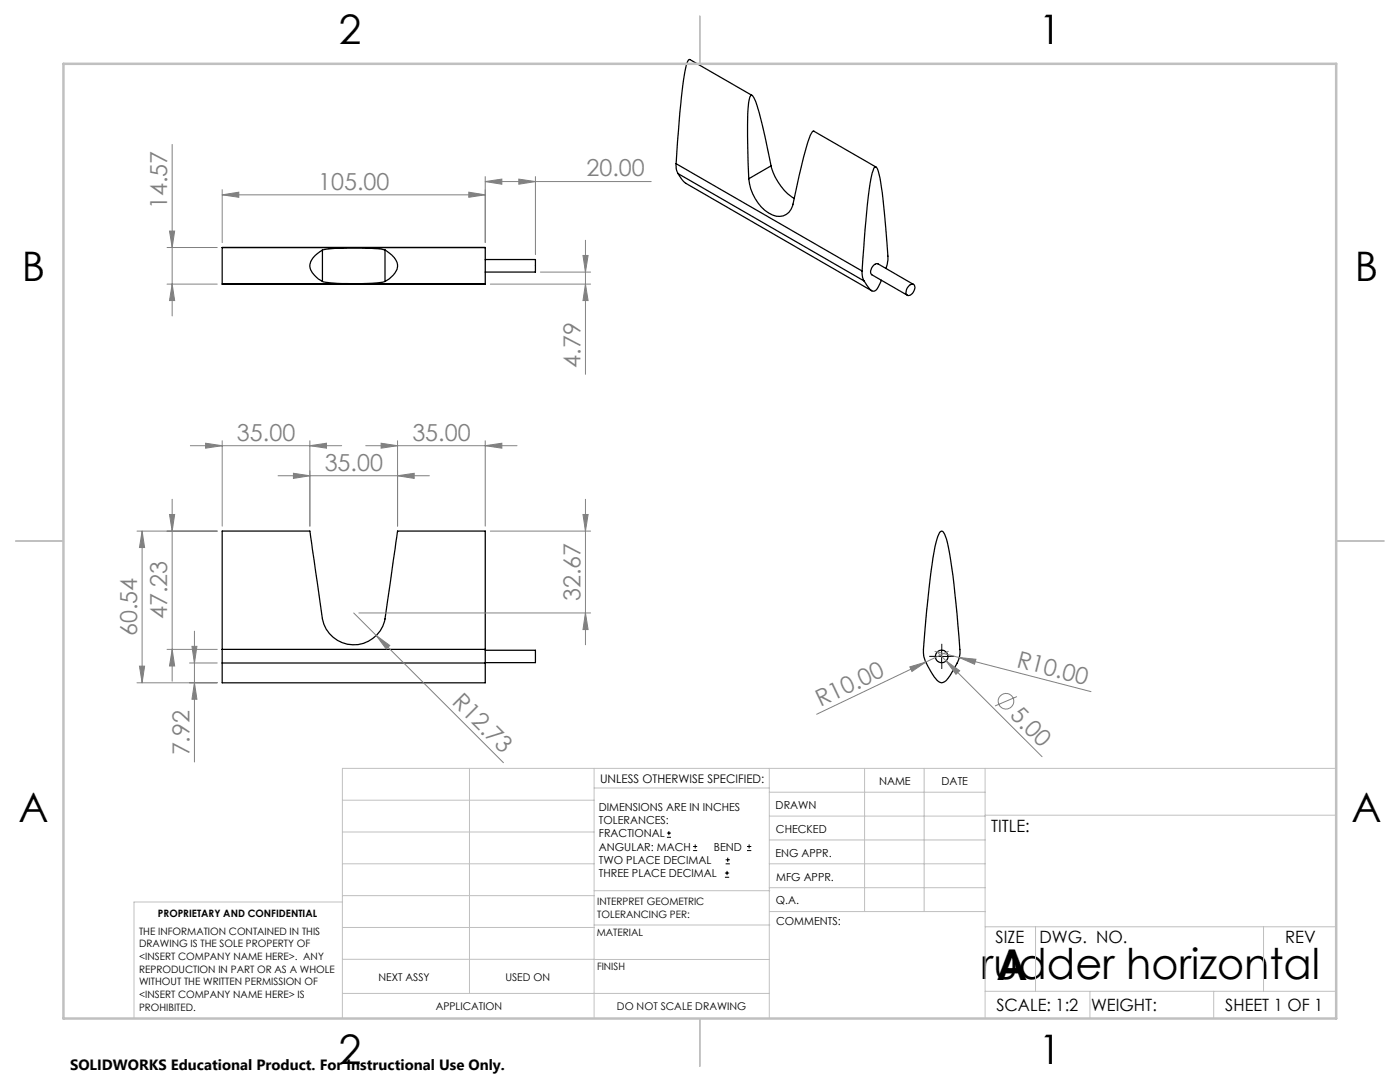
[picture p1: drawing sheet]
<svg xmlns="http://www.w3.org/2000/svg" width="279mm" height="216mm" viewBox="0 0 279 216" stroke-linecap="round" stroke-linejoin="round" font-family="sans-serif">
<g fill="none" stroke="#000" stroke-width=".25">
<path d="M150.1 19l-12.4-7.1a1.08 1.08 0 0 0-.8 1.2l-.9 6.2-1.1 13.4M134.9 32.7a2.95 2.95 0 0 0 .4 1.9M134.9 32.7l37.1 21.4M135.3 34.6l.7 1.1 .9 .9 37.1 21.4M135.3 34.6l37.1 21.5M153.9 33.1a11.2 11.2 0 0 0 4.6 6.5M153.9 33.1l-.2-.9a99 99 0 0 0-2.9-12l-.3-.6a.6 .6 0 0 0-.6-.6l-.3 .4-.1 .5a90.9 90.9 0 0 0-.1 15.8M153.9 33.1l-4.5 2.6M174.8 33.3l-12.4-7.2-.2 .1a6.8 6.8 0 0 0-1.3 3.3l-2 8.5a7.7 7.7 0 0 1-1.5 4.4 3.1 3.1 0 0 1-4 .1 9.2 9.2 0 0 1-4-6.8M44.3 49.4h52.5v7.3h-52.5zM64.3 49.9a45.4 45.4 0 0 1 12.5 0M64.3 49.9a4.1 4.1 0 0 0-2.5 3.1v.2a4.2 4.2 0 0 0 2.5 3"/>
<path d="M64.3 56.2a42.7 42.7 0 0 0 12.5 0M64.3 49.9v6.3M76.8 49.9a4.1 4.1 0 0 1 2.5 3.1v.1a3.4 3.4 0 0 1-1.7 2.6l-.8 .5M76.8 49.9v6.3M96.8 51.8h10.1v2.5h-10.1M172 54.1l.2 1.3 .2 .7M175.9 55.9a3.6 3.6 0 0 1-1.5 2.2 2.43 2.43 0 0 1-1.7-1.6l-.3-.4M176.8 53.6l.4-1.6a125.9 125.9 0 0 0-1.9-17.8l-.2-.6-.4-.3a2.23 2.23 0 0 0-.7 1.7l-.9 5.8-1.1 13.3M181.4 57.1a.69 .69 0 0 1 1-.3 .69 .69 0 0 1 .1 1 1.14 1.14 0 0 1-1.5 1 1.38 1.38 0 0 1 .4-1.7zM182.3 56.8l-7-4.1a1.5 1.5 0 0 0-1.5 1.8l.1 .3 7.2 4.1M187.6 106.2l.3-.2 .3 .1a9 9 0 0 1 1.3 4.4 197.9 197.9 0 0 1 2.1 20.1 13.5 13.5 0 0 1-3.1 5.4 1.28 1.28 0 0 1-1.8-.6l-.9-1.3a7.1 7.1 0 0 1-1.5-4.5l.6-7.7a89.3 89.3 0 0 1 2.2-14.8zM44.3 129.6v-23.6h17.5l2.5 17.5a6.4 6.4 0 0 0 6.3 5.2 6.4 6.4 0 0 0 6.2-5.2l2.5-17.5h17.5v23.6"/>
<path d="M44.3 129.6v2.7M44.3 132.3v3.9h52.5v-3.9M44.3 129.6h52.5M44.3 132.3h52.5M96.8 129.6v2.7M96.8 129.8h10.1v2.4h-10.1"/>
<circle cx="187.9" cy="131" r="1.25"/>
</g>
<g fill="none" stroke="#808080" stroke-width=".2">
<path d="M34.4 28.8v34.2M44.3 38.9l3.4-.6v1.1zM44.3 37.9v10.5M44.3 38.9h52.5M93.6 38.3l3.2 .6-3.2 .5zM96.8 36.2l3.4-.5v1.1zM96.8 35.2v13.2M96.8 36.2h33.2M103.5 35.7l3.4 .5-3.4 .6zM106.9 35.2v15.6M33.3 56.7h10.1M33.3 49.4h10.1"/>
<path d="M33.8 46.1h1.1l-.5 3.3zM34.4 56.7l.5 3.3h-1.1zM97.9 56.7h20M107.8 54.3h10.1M116.3 51h1.1l-.6 3.3zM116.8 56.7l.6 3.3h-1.1zM116.8 47.9v26.8M34.4 99.6v36.3M38 88.9h30.2M41 88.4l3.3 .5-3.3 .5zM44.3 87.9v17.1M55.5 94.9h30.2"/>
<path d="M58.6 94.4l3.2 .5-3.2 .6zM61.8 88.9l3.4-.5v1zM61.8 87.9v17.1M73 88.9h30.2M76.1 88.4l3.2 .5-3.2 .5zM79.3 94.9l3.4-.5v1.1zM79.3 87.9v17.1M96.8 88.9l3.4-.5v1zM96.8 87.9v17.1M116.8 99.6v29.1M27.3 106h16.1M28.4 106l.5 3.3h-1.1z"/>
<path d="M28.4 106v30.2M33.8 102.7h1.1l-.5 3.3zM97.9 106h20M116.3 102.7h1.1l-.6 3.3zM27.3 136.2h16.1M27.8 132.9h1.1l-.5 3.3zM33.3 129.6h10.1M34.4 129.6l.5 3.3h-1.1zM37.8 132.3h5.6M38.3 129h1l-.5 3.3zM38.8 136.2l.5 3.3h-1zM38.8 125.9v26.1"/>
<path d="M70.6 122.3l29.9 29.9M71.6 122.3h46.3M75.1 126.8l2.7 2-.7 .7zM116.8 122.3l.6 3.3h-1.1zM181.6 133.1l3.1-1-2.7 1.9zM186.6 130l31.1 8M187 130.1l1.8 1.8M188.8 131.9l2.7 1.9-.7 .7zM188.8 131.9l19.2 19.1M189.3 130l-26.3 12.5M191.4 131.2l3.4 .4-.3 .9zM203 139l-4.4 1.9"/>
<circle cx="200.8" cy="139.9" r="1.56"/>
</g>
<g fill="none" stroke="#000" stroke-width=".2">
<path d="M186.7 131h2.5M187.9 129.8v2.4M133.1 167.1h.8M133.1 166.2h.8M133.5 165.8v.9M138.3 169.7h.8M138.3 168.9h.8M138.7 168.5v.8M144.7 175h.8M144.7 174.2h.8M144.8 172.4h.9M144.8 171.6h.9"/>
<path d="M145.1 173.8v.8M145.2 171.1v.9M149.1 169.7h.8M149.1 168.9h.8M149.5 168.5v.8"/>
</g>
<path d="M186.7 131h-1.2M188 129.7v-1.2M188 132.2v1.3M189.2 131h1.3" fill="none" stroke="#000" stroke-width=".2" stroke-dasharray="15.2 1.3 1.3 1.3" stroke-linecap="butt"/>
<g fill="none" stroke="#c0c0c0" stroke-width=".2">
<path d="M68.3 159.7h50.3M93.7 153.3v44.9M118.6 153.3v49.9M118.6 157.2h34.9M153.5 153.3v49.9M153.5 158.1h43.1M172.5 153.3v28.6M184.4 153.3v28.6M196.6 153.3v49.9M266.7 153.3h-198.4v49.9M68.3 178.7h50.3M68.3 172.4h50.3"/>
<path d="M68.3 166h50.3M68.3 180h-41.6v23.2M118.6 177.7h35M153.5 167.6h43.1M153.5 162.8h43.1M153.5 172.4h43.1M153.5 177.1h43.1M196.6 162.7h70.1M68.3 198.2h85.2M68.3 191.4l85.2 .1M68.3 185.1h50.3M118.6 184.6h35"/>
<path d="M153.6 181.9h43M196.6 197.8h70.1M196.6 184.9h70.1M206.7 184.9v12.9M217.5 197.8v5.4M242.2 197.8v5.4M252.2 184.9v12.9"/>
</g>
<path d="M139.7 3.2v9.5M3.1 107.9h9.6M266.7 107.9h9.5M139.7 203.2v9.6" fill="none" stroke="#c0c0c0" stroke-width=".25"/>
<path d="M12.7 12.7h254v190.5h-254z" fill="none" stroke="#c0c0c0" stroke-width=".5"/>
<g fill="#808080">
<path d="M181.6 133.1l3.1-1-2.7 1.9z"/>
<path d="M191.4 131.2l3.4 .4-.3 .9z"/>
<path d="M61.8 88.9l3.4-.5v1zM41 88.4l3.3 .5-3.3 .5zM96.8 88.9l3.4-.5v1zM76.1 88.4l3.2 .5-3.2 .5zM103.5 35.7l3.4 .5-3.4 .6zM96.8 36.2l3.4-.5v1.1z"/>
<path d="M58.6 94.4l3.2 .5-3.2 .6zM79.3 94.9l3.4-.5v1.1z"/>
<path d="M44.3 38.9l3.4-.6v1.1zM93.6 38.3l3.2 .6-3.2 .5z"/>
<path d="M27.8 132.9h1.1l-.5 3.3zM28.4 106l.5 3.3h-1.1zM38.8 136.2l.5 3.3h-1zM38.3 129h1l-.5 3.3zM34.4 129.6l.5 3.3h-1.1zM33.8 102.7h1.1l-.5 3.3zM116.8 122.3l.6 3.3h-1.1zM116.3 102.7h1.1l-.6 3.3zM34.4 56.7l.5 3.3h-1.1zM33.8 46.1h1.1l-.5 3.3z"/>
<path d="M116.3 51h1.1l-.6 3.3zM116.8 56.7l.6 3.3h-1.1z"/>
<path d="M75.1 126.8l2 2.7 .7-.7zM188.8 131.9l2 2.6 .7-.7z"/>
</g>
<g font-size="8.5">
<text x="195.8" y="195.4">rudder horizontal</text>
<text x="198.9" y="195.5">A</text>
</g>
<g font-size="8.1">
<text x="67.6" y="8.9">2</text>
<text x="207.3" y="8.9">1</text>
<text x="4.4" y="56.2">B</text>
<text x="270.4" y="56.2">B</text>
<text x="3.7" y="164.1">A</text>
<text x="269.7" y="164.1">A</text>
<text x="67.6" y="212.4">2</text>
<text x="207.3" y="212.4">1</text>
</g>
<g font-size="4.7" fill="#808080">
<text x="117" y="35.2">20.00</text>
<text x="33.4" y="41.7" transform="rotate(-90 33.4 41.7)">14.57</text>
<text x="63.5" y="37.8">105.00</text>
<text x="115.9" y="73.4" transform="rotate(-90 115.9 73.4)">4.79</text>
<text x="47.3" y="87.9">35.00</text>
<text x="82.3" y="87.9">35.00</text>
<text x="64.8" y="93.9">35.00</text>
<text x="115.9" y="119.9" transform="rotate(-90 115.9 119.9)">32.67</text>
<text x="33.4" y="123.6" transform="rotate(-90 33.4 123.6)">47.23</text>
<text x="27.4" y="126.9" transform="rotate(-90 27.4 126.9)">60.54</text>
<text x="202.7" y="133.1" transform="rotate(14 202.7 133.1)">R10.00</text>
<text x="90.1" y="140.3" transform="rotate(45 90.1 140.3)">R12.73</text>
<text x="163.7" y="141" transform="rotate(-25 163.7 141)">R10.00</text>
<text x="201.4" y="142.9" transform="rotate(45 201.4 142.9)">5.00</text>
<text x="37.8" y="150.7" transform="rotate(-90 37.8 150.7)">7.92</text>
</g>
<g font-size="3.4">
<text x="197.8" y="166">TITLE:</text>
<text x="198.7" y="188.1">SIZE</text>
<text x="207.5" y="188.1">DWG. NO.</text>
<text x="256.5" y="188.2">REV</text>
<text x="198.8" y="201.7">SCALE: 1:2</text>
<text x="217.7" y="201.8">WEIGHT:</text>
<text x="244.5" y="201.7">SHEET 1 OF 1</text>
</g>
<text font-size="3" x="14" y="213.5">SOLIDWORKS Educational Product. For Instructional Use Only.</text>
<text font-size="2.4" x="119.8" y="156.2">UNLESS OTHERWISE SPECIFIED:</text>
<g font-size="2.2">
<text x="119.5" y="161.8">DIMENSIONS ARE IN INCHES</text>
<text x="154.8" y="161.4">DRAWN</text>
<text x="175.4" y="156.6">NAME</text>
<text x="187.9" y="156.7">DATE</text>
<text x="119.5" y="164.4">TOLERANCES:</text>
<text x="119.5" y="167.1">FRACTIONAL</text>
<text x="154.9" y="166.3">CHECKED</text>
<text x="119.5" y="169.7">ANGULAR: MACH</text>
<text x="119.5" y="172.4">TWO PLACE DECIMAL</text>
<text x="142.5" y="169.7">BEND</text>
<text x="154.8" y="170.9">ENG APPR.</text>
<text x="119.5" y="175">THREE PLACE DECIMAL</text>
<text x="154.9" y="175.7">MFG APPR.</text>
<text x="154.9" y="180.4">Q.A.</text>
<text x="154.9" y="184.6">COMMENTS:</text>
</g>
<g font-size="2.1">
<text x="75.5" y="195.7">NEXT ASSY</text>
<text x="100.9" y="195.7">USED ON</text>
<text x="86.9" y="201.5">APPLICATION</text>
<text x="123.1" y="201.6">DO NOT SCALE DRAWING</text>
</g>
<g font-size="2">
<text x="31.5" y="182.9">PROPRIETARY AND CONFIDENTIAL</text>
<text x="119.2" y="180.6">INTERPRET GEOMETRIC</text>
<text x="119.2" y="183.1">TOLERANCING PER:</text>
<text x="27.8" y="186.5">THE INFORMATION CONTAINED IN THIS</text>
<text x="27.8" y="189">DRAWING IS THE SOLE PROPERTY OF</text>
<text x="27.8" y="191.6">&lt;INSERT COMPANY NAME HERE&gt;. ANY</text>
<text x="119.1" y="186.7">MATERIAL</text>
<text x="27.8" y="194.1">REPRODUCTION IN PART OR AS A WHOLE</text>
<text x="27.8" y="196.6">WITHOUT THE WRITTEN PERMISSION OF</text>
<text x="119.1" y="193.5">FINISH</text>
<text x="27.8" y="199.1">&lt;INSERT COMPANY NAME HERE&gt; IS</text>
<text x="27.8" y="201.7">PROHIBITED.</text>
</g>
</svg>
